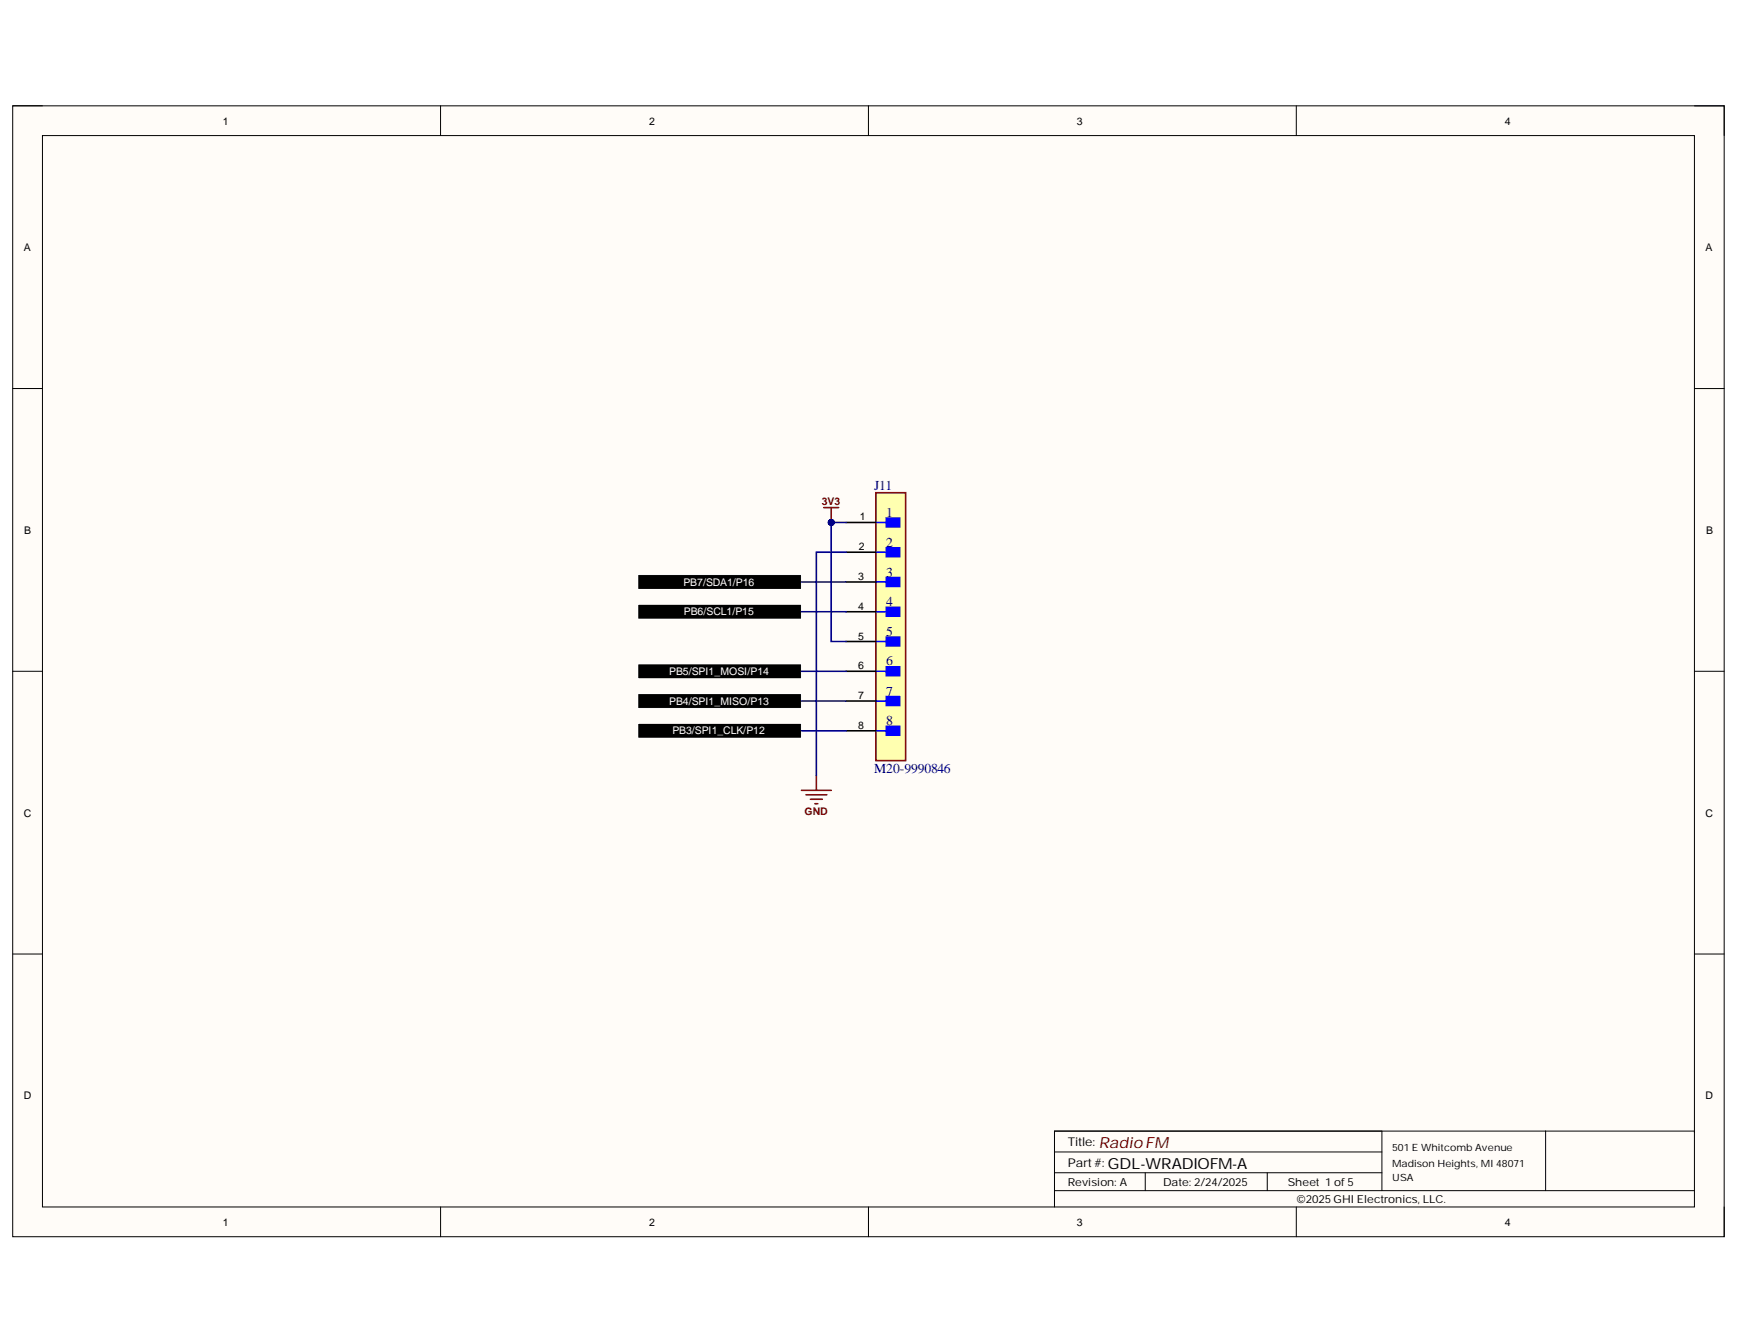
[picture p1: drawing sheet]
<svg xmlns="http://www.w3.org/2000/svg" width="279mm" height="216mm" viewBox="0 0 279 216" stroke-linecap="round" stroke-linejoin="round" font-family="sans-serif">
<path d="M2 17h275v181.7h-275z" fill-rule="evenodd" fill="#fffcf8"/>
<path d="M2 17h275v181.7h-275z" fill="none" stroke="#000" stroke-width=".16"/>
<path d="M6.8 21.8h265.4v172.1h-265.4z" fill-rule="evenodd" fill="#fffcf8"/>
<g fill="none" stroke="#000" stroke-width=".16">
<path d="M2 17h4.8M70.8 17v4.8M139.5 17v4.8M208.3 17v4.8M272.2 17h4.8v4.8M6.8 21.8h265.4v172.1h-265.4zM2 62.4h4.8M272.2 62.4h4.8M2 107.8h4.8M272.2 107.8h4.8M2 153.3h4.8M272.2 153.3h4.8"/>
<path d="M70.8 193.9v4.8M139.5 193.9v4.8M169.4 188.4h52.6M169.4 191.3h102.8M169.4 185.1h52.6M184 188.4v2.9M203.6 188.4v2.9M208.3 193.9v4.8M222 181.7v9.6M248.3 181.7v9.6M272.2 181.9v-.2h-102.8v12.2M277 193.9v4.8"/>
</g>
<path d="M140.7 79.1h4.8v43.1h-4.8z" fill-rule="evenodd" fill="#ffffb0"/>
<path d="M140.7 79.1h4.8v43.1h-4.8z" fill="none" stroke="#800000" stroke-width=".25"/>
<path d="M142.4 83.2h2.1v1.4h-2.1z" fill-rule="evenodd" fill="#00f"/>
<path d="M140.7 83.9h1.7M142.4 83.2h2.1v1.4h-2.1z" fill="none" stroke="#00f" stroke-width=".25"/>
<path d="M142.4 88h2.1v1.4h-2.1z" fill-rule="evenodd" fill="#00f"/>
<path d="M140.7 88.7h1.7M142.4 88h2.1v1.4h-2.1z" fill="none" stroke="#00f" stroke-width=".25"/>
<path d="M142.4 92.8h2.1v1.4h-2.1z" fill-rule="evenodd" fill="#00f"/>
<path d="M140.7 93.5h1.7M142.4 92.8h2.1v1.4h-2.1z" fill="none" stroke="#00f" stroke-width=".25"/>
<path d="M142.4 97.6h2.1v1.4h-2.1z" fill-rule="evenodd" fill="#00f"/>
<path d="M140.7 98.3h1.7M142.4 97.6h2.1v1.4h-2.1z" fill="none" stroke="#00f" stroke-width=".25"/>
<path d="M142.4 102.3h2.1v1.5h-2.1z" fill-rule="evenodd" fill="#00f"/>
<path d="M140.7 103.1h1.7M142.4 102.3h2.1v1.5h-2.1z" fill="none" stroke="#00f" stroke-width=".25"/>
<path d="M142.4 107.1h2.1v1.4h-2.1z" fill-rule="evenodd" fill="#00f"/>
<path d="M140.7 107.8h1.7M142.4 107.1h2.1v1.4h-2.1z" fill="none" stroke="#00f" stroke-width=".25"/>
<path d="M142.4 111.9h2.1v1.4h-2.1z" fill-rule="evenodd" fill="#00f"/>
<path d="M140.7 112.6h1.7M142.4 111.9h2.1v1.4h-2.1z" fill="none" stroke="#00f" stroke-width=".25"/>
<path d="M142.4 116.7h2.1v1.4h-2.1z" fill-rule="evenodd" fill="#00f"/>
<path d="M140.7 117.4h1.7M142.4 116.7h2.1v1.4h-2.1z" fill="none" stroke="#00f" stroke-width=".25"/>
<path d="M135.9 83.9h4.8M135.9 88.7h4.8M135.9 93.5h4.8M135.9 98.3h4.8M135.9 103.1h4.8M135.9 107.8h4.8M135.9 112.6h4.8M135.9 117.4h4.8" fill="none" stroke="#000" stroke-width=".25"/>
<path d="M132.4 81.5h2.3M133.6 81.5v2.4" fill="none" stroke="#800000" stroke-width=".25"/>
<circle cx="133.6" cy="83.9" r=".48" fill="#000080"/>
<circle cx="133.6" cy="83.9" r=".48" fill="none" stroke="#000080" stroke-width=".16"/>
<path d="M128.8 127h4.8M129.5 127.7h3.3M130.2 128.4h1.9M130.9 129.1h.5M131.2 124.6v2.4" fill="none" stroke="#800000" stroke-width=".25"/>
<g fill="#000">
<path d="M102.5 97.1h26.3v2.4h-26.3z" fill-rule="evenodd"/>
<path d="M102.5 92.3h26.3v2.4h-26.3z" fill-rule="evenodd"/>
<path d="M102.5 116.2h26.3v2.4h-26.3z" fill-rule="evenodd"/>
<path d="M102.5 111.4h26.3v2.4h-26.3z" fill-rule="evenodd"/>
<path d="M102.5 106.6h26.3v2.4h-26.3z" fill-rule="evenodd"/>
</g>
<path d="M102.5 97.1h26.3v2.4h-26.3zM102.5 92.3h26.3v2.4h-26.3zM102.5 116.2h26.3v2.4h-26.3zM102.5 111.4h26.3v2.4h-26.3zM102.5 106.6h26.3v2.4h-26.3z" fill="none" stroke="#fff" stroke-width=".16"/>
<path d="M128.8 93.5h7.1M128.8 98.3h7.1M133.6 83.9h2.3M135.9 88.7h-4.7v35.9M128.8 107.8h7.1" fill="none" stroke="#000080" stroke-width=".25"/>
<circle cx="133.6" cy="83.9" r=".48" fill="#000080"/>
<circle cx="133.6" cy="83.9" r=".48" fill="none" stroke="#000080" stroke-width=".16"/>
<path d="M133.6 83.9v19.2h2.3" fill="none" stroke="#000080" stroke-width=".25"/>
<circle cx="133.6" cy="83.9" r=".48" fill="#000080"/>
<circle cx="133.6" cy="83.9" r=".48" fill="none" stroke="#000080" stroke-width=".16"/>
<path d="M128.8 112.6h7.1M128.8 117.4h7.1" fill="none" stroke="#000080" stroke-width=".25"/>
<text font-size="2.5" fill="#800000" x="176.6" y="184.4">RadioFM</text>
<text font-size="2.5" x="178" y="187.8">GDL-WRADIOFM-A</text>
<g font-size="2.2" fill="#000080">
<text x="140.4" y="78.7">J11</text>
<text x="142.4" y="83.1">1</text>
<text x="142.4" y="87.8">2</text>
<text x="142.4" y="92.6">3</text>
<text x="142.4" y="97.3">4</text>
<text x="142.4" y="102.2">5</text>
<text x="142.4" y="106.9">6</text>
<text x="142.4" y="111.7">7</text>
<text x="142.4" y="116.5">8</text>
<text x="140.4" y="124.2">M20-9990846</text>
</g>
<g font-size="1.9">
<text x="171.6" y="184.1">Title:</text>
<text x="171.6" y="187.5">Part#:</text>
</g>
<g font-size="1.8">
<text x="171.6" y="190.5">Revision: A</text>
<text x="186.9" y="190.5">Date: 2/24/2025</text>
<text x="206.9" y="190.5">Sheet 1 of5</text>
<text x="208.4" y="193.3">©2025GHI Electronics, LLC.</text>
</g>
<g font-size="1.7">
<text x="35.8" y="20">1</text>
<text x="104.3" y="20">2</text>
<text x="173" y="20">3</text>
<text x="241.8" y="20">4</text>
<text x="3.8" y="40.3">A</text>
<text x="274" y="40.3">A</text>
<text x="138.2" y="83.6">1</text>
<text x="3.9" y="85.8">B</text>
<text x="138" y="88.4">2</text>
<text x="274.1" y="85.8">B</text>
<text x="137.9" y="93.2">3</text>
<text x="137.9" y="97.9">4</text>
<text x="137.9" y="102.8">5</text>
<text x="137.9" y="107.5">6</text>
<text x="137.9" y="112.3">7</text>
<text x="137.9" y="117.1">8</text>
<text x="3.8" y="131.2">C</text>
<text x="274" y="131.2">C</text>
<text x="3.8" y="176.6">D</text>
<text x="274" y="176.6">D</text>
<text x="35.8" y="196.9">1</text>
<text x="104.3" y="196.9">2</text>
<text x="173" y="196.9">3</text>
<text x="241.8" y="196.9">4</text>
</g>
<g font-size="1.7" fill="#800000">
<text x="132.1" y="81.2">3V3</text>
<text x="129.3" y="130.9">GND</text>
</g>
<g font-size="1.7" fill="#fff">
<text x="109.8" y="94.1">PB7/SDA1/P16</text>
<text x="109.9" y="98.9">PB6/SCL1/P15</text>
<text x="107.5" y="113.2">PB4/SPI1_MISO/P13</text>
<text x="107.5" y="108.4">PB5/SPI1_MOSI/P14</text>
<text x="108" y="118">PB3/SPI1_CLK/P12</text>
</g>
<g font-size="1.6">
<text x="223.7" y="185">501 E Whitcomb Avenue</text>
<text x="223.7" y="187.4">Madison Heights, MI 48071</text>
<text x="223.7" y="189.8">USA</text>
</g>
</svg>
